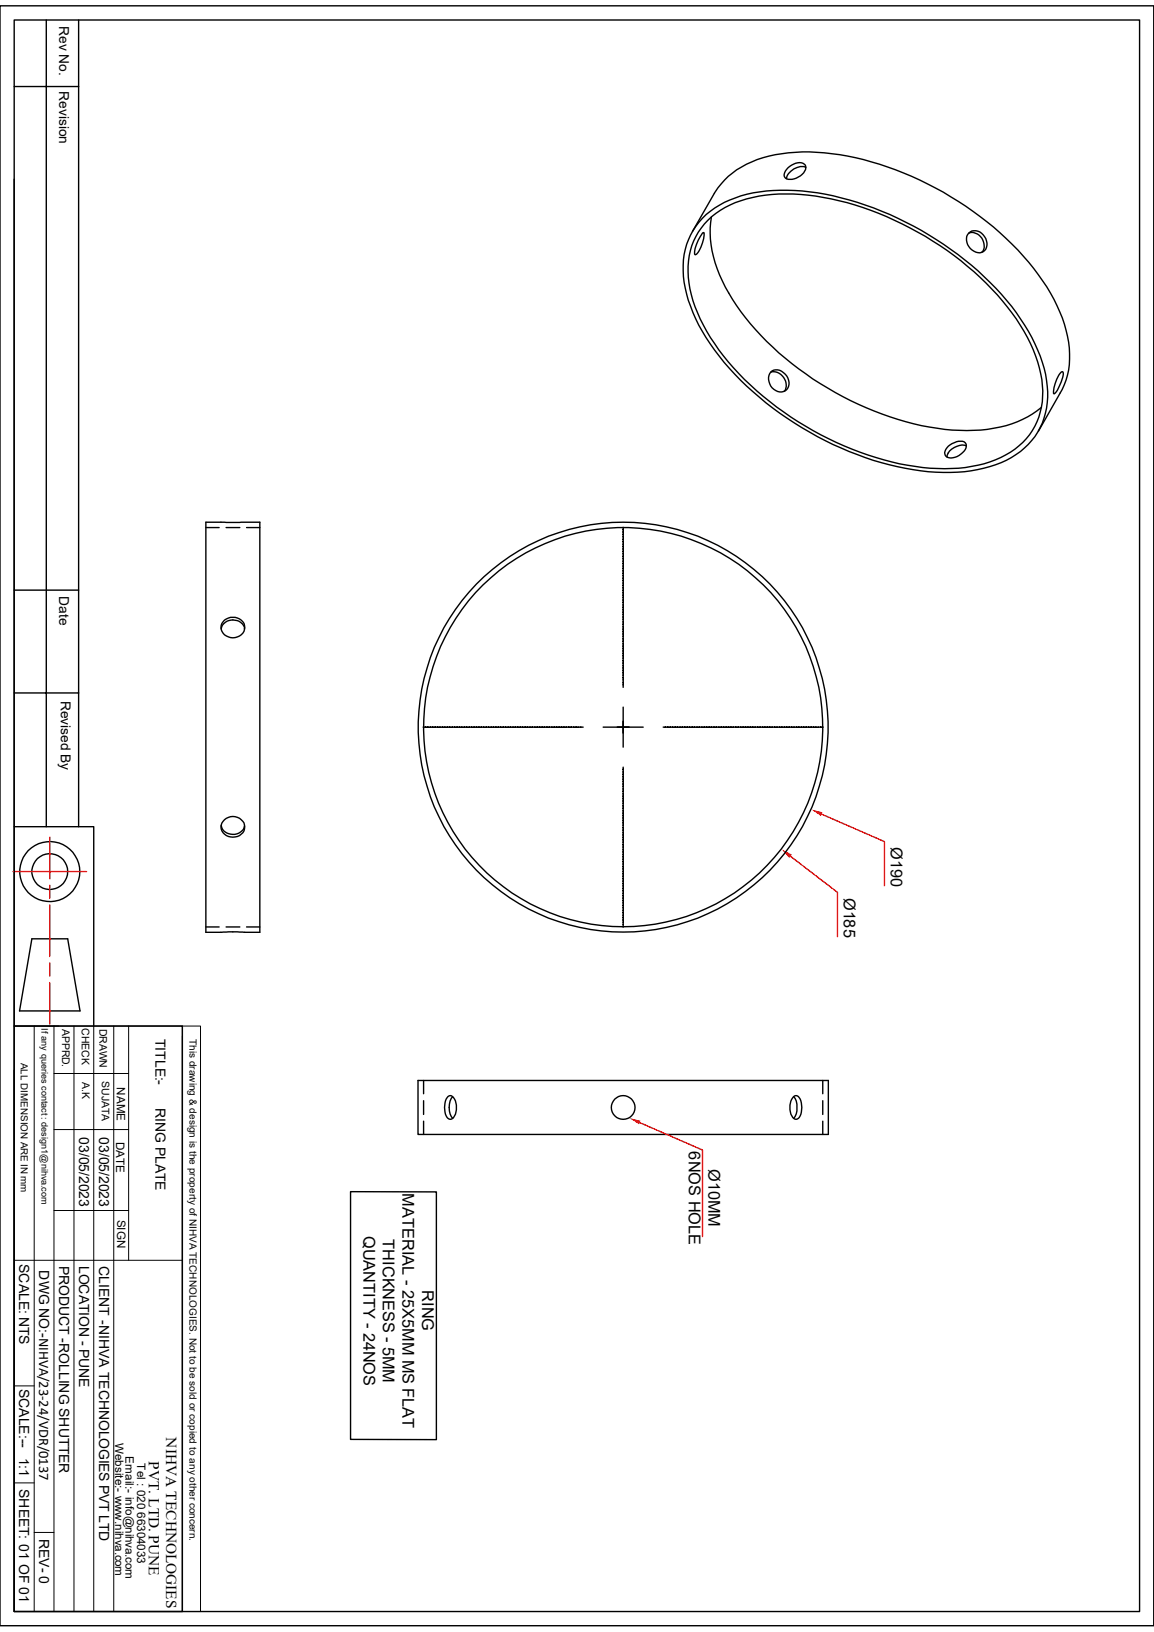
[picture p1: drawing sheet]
<svg xmlns="http://www.w3.org/2000/svg" width="210mm" height="297mm" viewBox="0 0 210 297" stroke-linecap="round" stroke-linejoin="round" font-family="sans-serif">
<g fill="none" stroke="#000" stroke-width=".25">
<path d="M0 1.1h210v294.8h-210zM2.6 3.6h204.8v289.7h-204.8zM2.6 15.7h11.7M8.4 3.6v146.9M14.3 3.6v146.9M2.6 32.6v117.9h14.5v36.2M127.8 39.7a18.7 18.7 0 0 1 11.7-4.9 44.1 44.1 0 0 1 20.9 3.6 58 58 0 0 1 24.6 18.5 28.2 28.2 0 0 1 5.6 13.4 13.1 13.1 0 0 1-8.4 13.9 30.6 30.6 0 0 1-17.5 1 59.4 59.4 0 0 1-33.8-20.4 28.8 28.8 0 0 1-6.5-14.5 13 13 0 0 1 3.4-10.6zM129.5 39.5a20.4 20.4 0 0 0 3.1 13.8 49.6 49.6 0 0 0 18 17.3 52.6 52.6 0 0 0 24 7.7 22.3 22.3 0 0 0 14.1-3.5l.8-.6M143.4 30.6a2.55 2.55 0 0 1 3-.7 1.14 1.14 0 0 1-.1 1.6 2.86 2.86 0 0 1-3.3 .9 1.09 1.09 0 0 1 .1-1.5zM146.6 30.5a2.82 2.82 0 0 0-3.5 2M126 42.1l4-6.9a15.3 15.3 0 0 1 10-6.8 38.5 38.5 0 0 1 20.1 1.5 59.5 59.5 0 0 1 28 18.9 29.1 29.1 0 0 1 6.5 14.5 13.2 13.2 0 0 1-1.6 8.2l-4 7M127.9 42.4l.2-.1a5.6 5.6 0 0 1-1.5 4.1l-.2-.2a6.9 6.9 0 0 1 1.5-3.8z"/>
<path d="M128.8 40.1a17.5 17.5 0 0 1 10.5-4.6 42.3 42.3 0 0 1 20.6 3.3 56.3 56.3 0 0 1 25.1 19.2 25.4 25.4 0 0 1 4.8 13.2 12.7 12.7 0 0 1-8.7 12.5 27.8 27.8 0 0 1-14.6 1.2 57.5 57.5 0 0 1-34.8-20.1 28 28 0 0 1-6.4-14.3 12.5 12.5 0 0 1 3.5-10.4zM176.3 42.5a2.24 2.24 0 0 1 2.8 2.2 1.39 1.39 0 0 1-.4 1.2M176.3 42.4a1.99 1.99 0 0 1 3.1 1 1.71 1.71 0 0 1-1.1 2.6 2.45 2.45 0 0 1-2.2-3.3zM140.3 67.7a2.42 2.42 0 0 1 2.6 3.3l-.2 .2M140.3 67.7a1.8 1.8 0 0 1 2.6 .4 1.84 1.84 0 0 1 .7 1.8 1.84 1.84 0 0 1-1.3 1.4 2.34 2.34 0 0 1-2-3.6zM193 67.9l.3-.3 .2 .1a6.3 6.3 0 0 1-1.7 4 5 5 0 0 1 1.2-3.8zM37.5 95h9.8v74.7h-9.8zM37.5 96h2.4M41.1 96h2.5M44.9 96h2.4M113.4 96v1.7M113.4 97.8v1.1"/>
<path d="M113.4 99v1.8M172.6 81.2a3.1 3.1 0 0 1 2.8-.8 1.19 1.19 0 0 1-.2 2 2.6 2.6 0 0 1-3 .7 1.09 1.09 0 0 1 .1-1.6zM175.9 81.2a2.96 2.96 0 0 0-3.6 1.8l.1 .2M2.6 107.4h11.7M40.3 114.4a2.27 2.27 0 0 1 2-1.6 2.27 2.27 0 0 1 2.2 1.3v.4M40.9 112.9a2.29 2.29 0 0 1 3.6 .9 2.11 2.11 0 0 1-1 2 2.11 2.11 0 0 1-2.3-.1 1.72 1.72 0 0 1-.3-2.8zM113.4 100.9v.8M113.4 101.8v.2M113.4 102.1v.8M113.4 103v1.8M113.4 104.9v1.1M113.4 106.1v2.7"/>
<path d="M113.4 108.8v1.2M113.4 110.1v1.7M113.4 111.9v.8M113.4 112.8v.3M113.4 113.2v.8M113.4 114v1.8M113.4 115.9v1.2M113.4 117.1v2.7M113.4 119.9v1.1M2.6 126.1h11.7M77 132.3h1.2M78.3 132.3h1.8"/>
<path d="M80.2 132.3h.8M81.1 132.3h.2M81.4 132.3h.8M82.3 132.3h1.8M84.2 132.3h1.1M85.4 132.3h2.7M88.1 132.3h1.2M89.4 132.3h1.7M91.2 132.3h.8M92.1 132.3h.3M92.5 132.3h.8M93.3 132.3h1.8"/>
<path d="M95.2 132.3h.8M96.1 132.3h.3M96.4 132.3h.8M97.3 132.3h1.8M99.2 132.3h1.1M100.4 132.3h2.7M103.2 132.3h1.1M104.4 132.3h1.7M109.8 132.3h7.3M113.4 121.1v1.8M113.4 123v.8M113.4 123.9v.2"/>
<path d="M113.4 124.2v.9M113.4 128.7v7.3M113.4 139.6v.8M120.7 132.3h1.7M122.5 132.3h1.2M123.7 132.3h1.8M125.6 132.3h.8M126.5 132.3h.2M126.8 132.3h.8M127.7 132.3h1.8M129.6 132.3h1.1M130.8 132.3h2.7"/>
<path d="M133.6 132.3h1.1M134.8 132.3h2.7M137.5 132.3h1.2M138.8 132.3h1.7M140.6 132.3h.8M141.5 132.3h.3M141.9 132.3h.8M142.7 132.3h1.8M144.6 132.3h1.2M145.8 132.3h2.7M148.6 132.3h1.2M2.6 150.5v36.2"/>
<path d="M40.3 150.2a2.25 2.25 0 0 0 1.9 1.6 2.25 2.25 0 0 0 2.2-1.1l.1-.4M40.9 149.2a2.19 2.19 0 0 1 2.2-.5 2.19 2.19 0 0 1 1.4 1.8 2.21 2.21 0 0 1-1.6 1.8 2.21 2.21 0 0 1-2.3-.7 1.67 1.67 0 0 1 .3-2.4zM113.4 140.5v1.7M113.4 142.3v.8M113.4 143.2v.3M113.4 143.6v.8M113.4 144.4v1.8M113.4 146.3v1.1M113.4 147.5v2.7M113.4 150.3v1.1M113.4 151.5v1.8M113.4 153.4v.8"/>
<path d="M113.4 154.3v.2M113.4 154.6v.8M113.4 155.5v1.8M113.4 157.4v1.1M113.4 158.6v2.6M5.8 170.9h6.5l2.3 13.1h-11zM37.5 168.7h2.4M41.1 168.7h2.5M44.9 168.7h2.4M113.4 161.3v1.2M113.4 162.6v1.7M113.4 164.4v.8"/>
<path d="M113.4 165.3v.3M113.4 165.7v.8M113.4 166.5v1.8M113.4 168.4v.3M2.6 186.7h30.6v106.6h-30.6zM2.6 194.8v98.5M76.1 196.6h74.6v9.9h-74.6zM77.1 196.6v2.5M81.5 199.6a.75 .75 0 0 1 1.2 .4 3 3 0 0 1-.5 3.7 .96 .96 0 0 1-1.1-.9 3.5 3.5 0 0 1 .4-3.2zM82.4 199.6a3.3 3.3 0 0 0 0 3.9M144.4 199.6a.75 .75 0 0 1 1.2 .4 3.4 3.4 0 0 1-.3 3.5 .75 .75 0 0 1-1.2-.4 3.2 3.2 0 0 1 .3-3.5zM144.4 199.6a3.3 3.3 0 0 1 0 3.9"/>
<path d="M149.7 196.6v2.5M77.1 200.3v2.5M77.1 204v2.5M149.7 200.3v2.5M149.7 204v2.5"/>
<circle cx="113.4" cy="132.3" r="36.3"/>
<circle cx="9.1" cy="158.6" r="5.5"/>
<circle cx="9.1" cy="158.6" r="3.3"/>
<circle cx="113.4" cy="201.6" r="2.16"/>
</g>
<g fill="none" stroke="#000" stroke-width=".18">
<path d="M2.6 186.7h30.6M6.2 186.7v106.6M9.8 195.4h13.6M9.8 186.7v106.6M13.5 186.7v106.6M17.1 186.7v106.6M20.7 186.7v106.6M23.4 186.7v42.7M33.2 186.7h3.3v106.6h-3.3zM33.2 188.6v104.7M9.8 205.6h13.6M2.6 229.4h30.6"/>
<path d="M9.8 220.3h13.6M2.6 252.2h3.6M2.6 269.9h3.6M6.2 278.9h3.6"/>
</g>
<path d="M2.4 158.6h13.3M9.1 152.4v7.5M143.8 155.8l8.6 6.6v8.1M9.1 161.1v2.4M9.1 164.7v9.4M9.1 175.3v2.3M9.1 178.8v7.6" fill="none" stroke="#f00" stroke-width=".25"/>
<path d="M142.2 154.5l1.9 1-.5 .6z" fill="#f00"/>
<g fill="none" stroke="#000" stroke-width=".25">
<path d="M112.4 132.3h2.1M113.4 131.3v2.1"/>
<circle cx="113.4" cy="132.3" r="37.3"/>
</g>
<path d="M149.5 148.2l11.5 5v8" fill="none" stroke="#f00" stroke-width=".25"/>
<path d="M147.6 147.3l2.1 .5-.3 .7z" fill="#f00"/>
<path d="M112.4 132.3h2.1M113.4 131.3v2.1" fill="none" stroke="#000" stroke-width=".25"/>
<path d="M116.4 204.3l11.4 5v15.7" fill="none" stroke="#f00" stroke-width=".25"/>
<path d="M114.5 203.5l2 .5-.2 .6z" fill="#f00"/>
<path d="M63.8 216.9h15.6v45.1h-15.6z" fill="none" stroke="#000" stroke-width=".25"/>
<g font-size="3">
<text x="162.1" y="154.1" transform="rotate(90 162.1 154.1)">Ø190</text>
<text x="153.6" y="163.4" transform="rotate(90 153.6 163.4)">Ø185</text>
<text x="125.3" y="209.6" transform="rotate(90 125.3 209.6)">6NOS HOLE</text>
<text x="128.9" y="212.8" transform="rotate(90 128.9 212.8)">Ø10MM</text>
<text x="73.3" y="217.1" transform="rotate(90 73.3 217.1)">MATERIAL - 25X5MM MS FLAT</text>
<text x="66.1" y="224.9" transform="rotate(90 66.1 224.9)">QUANTITY - 24NOS</text>
<text x="69.7" y="225.5" transform="rotate(90 69.7 225.5)">THICKNESS - 5MM</text>
<text x="76.8" y="234.8" transform="rotate(90 76.8 234.8)">RING</text>
</g>
<g font-size="2.8">
<text x="30.3" y="261.6" transform="rotate(90 30.3 261.6)">NIHVA TECHNOLOGIES</text>
<text x="27.1" y="265.9" transform="rotate(90 27.1 265.9)">PVT. LTD. PUNE</text>
</g>
<g font-size="2.5">
<text x="10.8" y="4.7" transform="rotate(90 10.8 4.7)">Rev No.</text>
<text x="10.8" y="16.6" transform="rotate(90 10.8 16.6)">Revision</text>
<text x="10.8" y="108.5" transform="rotate(90 10.8 108.5)">Date</text>
<text x="11" y="127.5" transform="rotate(90 11 127.5)">Revised By</text>
<text x="28.3" y="189" transform="rotate(90 28.3 189)">TITLE:-</text>
<text x="28.3" y="201.6" transform="rotate(90 28.3 201.6)">RING PLATE</text>
<text x="14.4" y="207" transform="rotate(90 14.4 207)">03/05/2023</text>
<text x="18.1" y="207" transform="rotate(90 18.1 207)">03/05/2023</text>
<text x="3.5" y="230" transform="rotate(90 3.5 230)">SCALE: NTS</text>
<text x="7.1" y="231.2" transform="rotate(90 7.1 231.2)">DWG NO:-NIHVA/23-24/VDR/0137</text>
<text x="10.8" y="230.3" transform="rotate(90 10.8 230.3)">PRODUCT -ROLLING SHUTTER</text>
<text x="14.4" y="230.3" transform="rotate(90 14.4 230.3)">LOCATION - PUNE</text>
<text x="18" y="230.4" transform="rotate(90 18 230.4)">CLIENT -NIHVA TECHNOLOGIES PVT LTD</text>
<text x="3.5" y="252.7" transform="rotate(90 3.5 252.7)">SCALE:--</text>
<text x="3.5" y="265.3" transform="rotate(90 3.5 265.3)">1:1</text>
<text x="3.5" y="271" transform="rotate(90 3.5 271)">SHEET: 01 OF 01</text>
<text x="7.2" y="280" transform="rotate(90 7.2 280)">REV- 0</text>
</g>
<g font-size="2.1">
<text x="21.3" y="197.9" transform="rotate(90 21.3 197.9)">NAME</text>
<text x="21.1" y="207.9" transform="rotate(90 21.1 207.9)">DATE</text>
<text x="21.3" y="222" transform="rotate(90 21.3 222)">SIGN</text>
<text x="21" y="262.6" transform="rotate(90 21 262.6)">Website:- www.nihva.com</text>
<text x="22.9" y="265" transform="rotate(90 22.9 265)">Email:- info@nihva.com</text>
<text x="25" y="266.3" transform="rotate(90 25 266.3)">Tel : 020 66304033</text>
</g>
<g font-size="1.9">
<text x="11.3" y="187.2" transform="rotate(90 11.3 187.2)">APPRD.</text>
<text x="14.9" y="187.1" transform="rotate(90 14.9 187.1)">CHECK</text>
<text x="18.1" y="187.2" transform="rotate(90 18.1 187.2)">DRAWN</text>
<text x="14.9" y="196.9" transform="rotate(90 14.9 196.9)">A.K</text>
<text x="18.5" y="196.8" transform="rotate(90 18.5 196.8)">SUJATA</text>
</g>
<g font-size="1.8">
<text x="34.5" y="189.1" transform="rotate(90 34.5 189.1)">This drawing &amp; design is the property of NIHVA TECHNOLOGIES. Not to be sold or copied to any other concern.</text>
<text x="3.8" y="193.4" transform="rotate(90 3.8 193.4)">ALL DIMENSION ARE IN mm</text>
</g>
<text font-size="1.7" x="7.5" y="187.2" transform="rotate(90 7.5 187.2)">If any queries contact : design1@nihva.com</text>
</svg>
